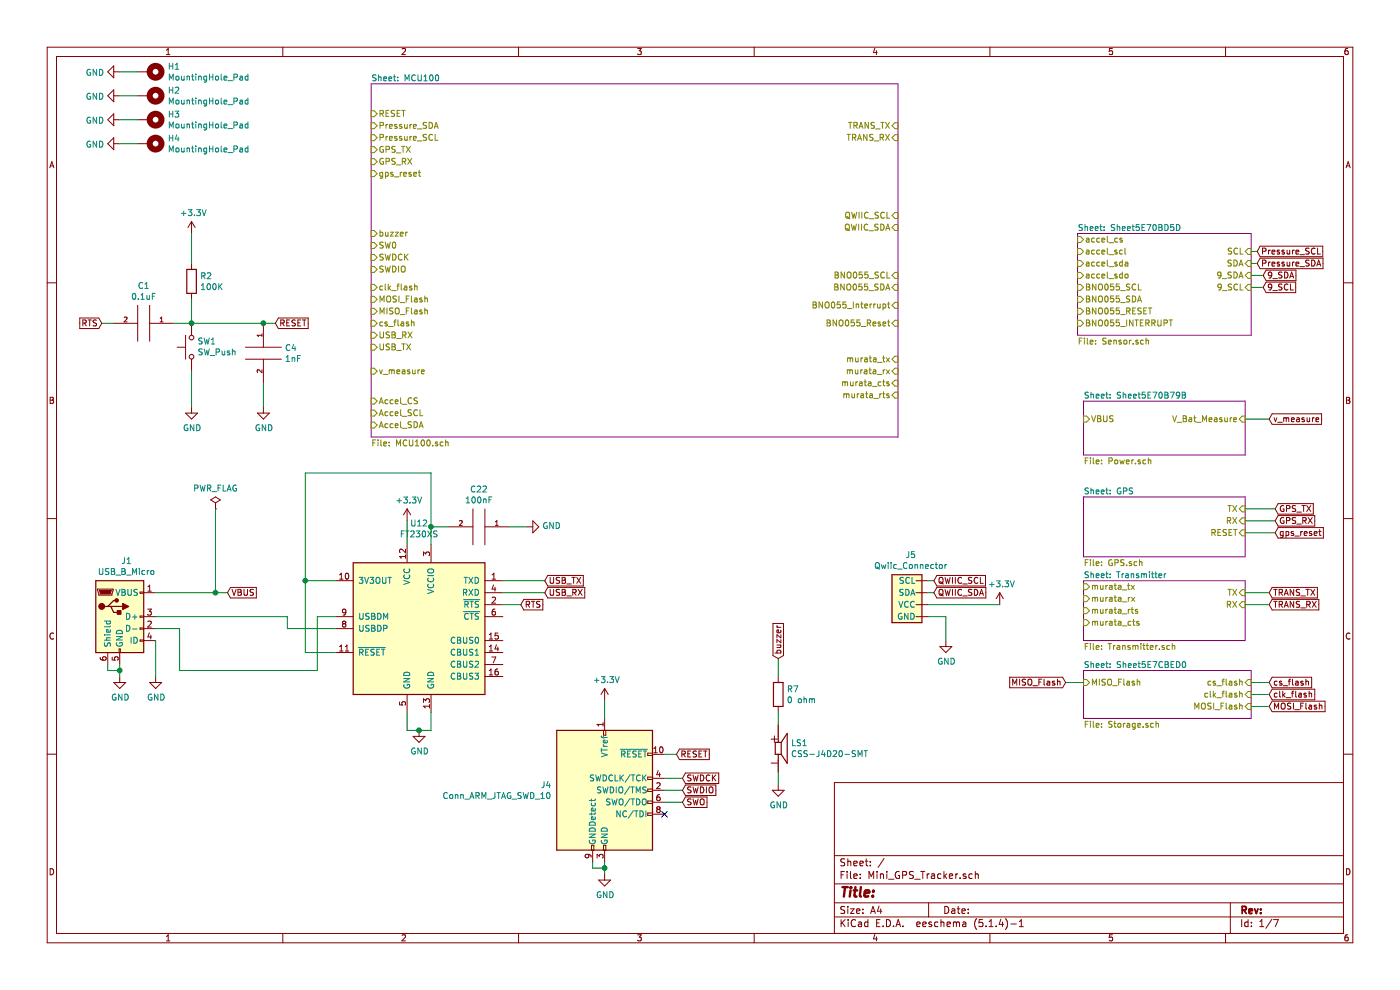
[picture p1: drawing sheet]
EESchema Schematic File Version 4
LIBS:Mini_GPS_Tracker-cache
EELAYER 30 0
EELAYER END
$Descr A4 11693 8268
encoding utf-8
Sheet 1 7
Title ""
Date ""
Rev ""
Comp ""
Comment1 ""
Comment2 ""
Comment3 ""
Comment4 ""
$EndDescr
Text GLabel 850  2700 0    50   Input ~ 0
RTS
Text GLabel 2300 2700 2    50   Input ~ 0
RESET
$Comp
L pspice:CAP C1
U 1 1
P 1200 2700
F 0 "C1" V 885 2700 50  0000 C CNN
F 1 "0.1uF" V 976 2700 50  0000 C CNN
F 2 "Capacitor_SMD:C_0805_2012Metric_Pad1.15x1.40mm_HandSolder" H 1200 2700 50  0001 C CNN
F 3 "~" H 1200 2700 50  0001 C CNN
	1    1200 2700
	0    1    1    0   
$EndComp
$Comp
L pspice:CAP C4
U 1 1
P 2200 2950
F 0 "C4" H 2378 2996 50  0000 L CNN
F 1 "1nF" H 2378 2905 50  0000 L CNN
F 2 "Capacitor_SMD:C_0805_2012Metric_Pad1.15x1.40mm_HandSolder" H 2200 2950 50  0001 C CNN
F 3 "~" H 2200 2950 50  0001 C CNN
	1    2200 2950
	1    0    0    -1  
$EndComp
$Comp
L Switch:SW_Push SW1
U 1 1
P 1600 2900
F 0 "SW1" V 1646 2852 50  0000 R CNN
F 1 "SW_Push" V 1555 2852 50  0000 R CNN
F 2 "Sparkfun-Artemis:SW_TL1015AF160QG" H 1600 3100 50  0001 C CNN
F 3 "~" H 1600 3100 50  0001 C CNN
	1    1600 2900
	0    -1   -1   0   
$EndComp
$Comp
L power:GND #PWR04
U 1 1
P 1600 3400
F 0 "#PWR04" H 1600 3150 50  0001 C CNN
F 1 "GND" H 1605 3227 50  0000 C CNN
F 2 "" H 1600 3400 50  0001 C CNN
F 3 "" H 1600 3400 50  0001 C CNN
	1    1600 3400
	1    0    0    -1  
$EndComp
$Comp
L power:GND #PWR08
U 1 1
P 2200 3400
F 0 "#PWR08" H 2200 3150 50  0001 C CNN
F 1 "GND" H 2205 3227 50  0000 C CNN
F 2 "" H 2200 3400 50  0001 C CNN
F 3 "" H 2200 3400 50  0001 C CNN
	1    2200 3400
	1    0    0    -1  
$EndComp
$Comp
L Device:R R2
U 1 1
P 1600 2350
F 0 "R2" H 1670 2396 50  0000 L CNN
F 1 "100K" H 1670 2305 50  0000 L CNN
F 2 "Resistor_SMD:R_0805_2012Metric_Pad1.15x1.40mm_HandSolder" V 1530 2350 50  0001 C CNN
F 3 "~" H 1600 2350 50  0001 C CNN
	1    1600 2350
	1    0    0    -1  
$EndComp
Wire Wire Line
	850  2700 950  2700
Wire Wire Line
	1450 2700 1600 2700
Wire Wire Line
	1600 2500 1600 2700
Connection ~ 1600 2700
Wire Wire Line
	1600 2200 1600 1950
Wire Wire Line
	2200 2700 1600 2700
Wire Wire Line
	2200 2700 2300 2700
Connection ~ 2200 2700
Wire Wire Line
	1600 3100 1600 3400
Wire Wire Line
	2200 3200 2200 3400
$Comp
L power:GND #PWR02
U 1 1
P 1000 5650
F 0 "#PWR02" H 1000 5400 50  0001 C CNN
F 1 "GND" H 1005 5477 50  0000 C CNN
F 2 "" H 1000 5650 50  0001 C CNN
F 3 "" H 1000 5650 50  0001 C CNN
	1    1000 5650
	1    0    0    -1  
$EndComp
Wire Wire Line
	1000 5650 1000 5600
$Comp
L power:+3.3V #PWR03
U 1 1
P 1600 1950
F 0 "#PWR03" H 1600 1800 50  0001 C CNN
F 1 "+3.3V" H 1615 2123 50  0000 C CNN
F 2 "" H 1600 1950 50  0001 C CNN
F 3 "" H 1600 1950 50  0001 C CNN
	1    1600 1950
	1    0    0    -1  
$EndComp
Text GLabel 10650 4250 2    50   Input ~ 0
GPS_TX
Text GLabel 10650 4350 2    50   Input ~ 0
GPS_RX
Wire Wire Line
	10400 4350 10650 4350
Wire Wire Line
	10400 4250 10650 4250
$Sheet
S 9000 1950 1450 850 
U 5E70BD5E
F0 "Sheet5E70BD5D" 50
F1 "Sensor.sch" 50
F2 "SCL" I R 10450 2100 50 
F3 "SDA" I R 10450 2200 50 
F4 "9_SDA" I R 10450 2300 50 
F5 "9_SCL" I R 10450 2400 50 
F6 "accel_cs" I L 9000 2000 50 
F7 "accel_scl" I L 9000 2100 50 
F8 "accel_sda" I L 9000 2200 50 
F9 "accel_sdo" I L 9000 2300 50 
F10 "BNO055_SCL" I L 9000 2400 50 
F11 "BNO055_SDA" I L 9000 2500 50 
F12 "BNO055_RESET" I L 9000 2600 50 
F13 "BNO055_INTERRUPT" I L 9000 2700 50 
$EndSheet
Wire Wire Line
	10450 2200 10500 2200
Wire Wire Line
	10450 2100 10500 2100
Text GLabel 10500 2200 2    50   Input ~ 0
Pressure_SDA
Text GLabel 10500 2100 2    50   Input ~ 0
Pressure_SCL
Wire Wire Line
	10400 5050 10600 5050
Wire Wire Line
	10400 4950 10600 4950
Text GLabel 10600 5050 2    50   Input ~ 0
TRANS_RX
Text GLabel 10600 4950 2    50   Input ~ 0
TRANS_TX
$Sheet
S 9050 3350 1350 450 
U 5E70B79C
F0 "Sheet5E70B79B" 50
F1 "Power.sch" 50
F2 "V_Bat_Measure" I R 10400 3500 50 
F3 "VBUS" I L 9050 3500 50 
$EndSheet
$Sheet
S 9050 4150 1350 500 
U 5E70A878
F0 "GPS" 50
F1 "GPS.sch" 50
F2 "TX" I R 10400 4250 50 
F3 "RX" I R 10400 4350 50 
F4 "RESET" I R 10400 4450 50 
$EndSheet
$Sheet
S 9050 4850 1350 500 
U 5E70A48E
F0 "Transmitter" 50
F1 "Transmitter.sch" 50
F2 "TX" I R 10400 4950 50 
F3 "RX" I R 10400 5050 50 
F4 "murata_tx" I L 9050 4900 50 
F5 "murata_rx" I L 9050 5000 50 
F6 "murata_rts" I L 9050 5100 50 
F7 "murata_cts" I L 9050 5200 50 
$EndSheet
Text GLabel 10600 3500 2    50   Input ~ 0
v_measure
Text GLabel 10650 4450 2    50   Input ~ 0
gps_reset
Wire Wire Line
	10400 3500 10600 3500
Wire Wire Line
	10400 4450 10650 4450
Connection ~ 1000 5600
Wire Wire Line
	1000 5600 1000 5550
Text GLabel 10550 2300 2    50   Input ~ 0
9_SDA
Text GLabel 10550 2400 2    50   Input ~ 0
9_SCL
Wire Wire Line
	10450 2300 10550 2300
Wire Wire Line
	10450 2400 10550 2400
$Comp
L power:GND #PWR0108
U 1 1
P 1000 600
F 0 "#PWR0108" H 1000 350 50  0001 C CNN
F 1 "GND" V 1005 472 50  0000 R CNN
F 2 "" H 1000 600 50  0001 C CNN
F 3 "" H 1000 600 50  0001 C CNN
	1    1000 600 
	0    1    1    0   
$EndComp
$Comp
L power:GND #PWR0109
U 1 1
P 1000 800
F 0 "#PWR0109" H 1000 550 50  0001 C CNN
F 1 "GND" V 1005 672 50  0000 R CNN
F 2 "" H 1000 800 50  0001 C CNN
F 3 "" H 1000 800 50  0001 C CNN
	1    1000 800 
	0    1    1    0   
$EndComp
$Comp
L power:GND #PWR0110
U 1 1
P 1000 1000
F 0 "#PWR0110" H 1000 750 50  0001 C CNN
F 1 "GND" V 1005 872 50  0000 R CNN
F 2 "" H 1000 1000 50  0001 C CNN
F 3 "" H 1000 1000 50  0001 C CNN
	1    1000 1000
	0    1    1    0   
$EndComp
$Comp
L power:GND #PWR0111
U 1 1
P 1000 1200
F 0 "#PWR0111" H 1000 950 50  0001 C CNN
F 1 "GND" V 1005 1072 50  0000 R CNN
F 2 "" H 1000 1200 50  0001 C CNN
F 3 "" H 1000 1200 50  0001 C CNN
	1    1000 1200
	0    1    1    0   
$EndComp
$Comp
L Mechanical:MountingHole_Pad H1
U 1 1
P 1250 600
F 0 "H1" V 1204 750 50  0000 L CNN
F 1 "MountingHole_Pad" V 1295 750 50  0000 L CNN
F 2 "MountingHole:MountingHole_3.2mm_M3" H 1250 600 50  0001 C CNN
F 3 "~" H 1250 600 50  0001 C CNN
	1    1250 600 
	0    1    1    0   
$EndComp
$Comp
L Mechanical:MountingHole_Pad H2
U 1 1
P 1250 800
F 0 "H2" V 1204 950 50  0000 L CNN
F 1 "MountingHole_Pad" V 1295 950 50  0000 L CNN
F 2 "MountingHole:MountingHole_3.2mm_M3" H 1250 800 50  0001 C CNN
F 3 "~" H 1250 800 50  0001 C CNN
	1    1250 800 
	0    1    1    0   
$EndComp
$Comp
L Mechanical:MountingHole_Pad H3
U 1 1
P 1250 1000
F 0 "H3" V 1204 1150 50  0000 L CNN
F 1 "MountingHole_Pad" V 1295 1150 50  0000 L CNN
F 2 "MountingHole:MountingHole_3.2mm_M3" H 1250 1000 50  0001 C CNN
F 3 "~" H 1250 1000 50  0001 C CNN
	1    1250 1000
	0    1    1    0   
$EndComp
$Comp
L Mechanical:MountingHole_Pad H4
U 1 1
P 1250 1200
F 0 "H4" V 1204 1350 50  0000 L CNN
F 1 "MountingHole_Pad" V 1295 1350 50  0000 L CNN
F 2 "MountingHole:MountingHole_3.2mm_M3" H 1250 1200 50  0001 C CNN
F 3 "~" H 1250 1200 50  0001 C CNN
	1    1250 1200
	0    1    1    0   
$EndComp
Wire Wire Line
	1000 600  1150 600 
Wire Wire Line
	1000 800  1150 800 
Wire Wire Line
	1000 1000 1150 1000
Wire Wire Line
	1000 1200 1150 1200
$Sheet
S 9050 5600 1400 400 
U 5E7CBED1
F0 "Sheet5E7CBED0" 50
F1 "Storage.sch" 50
F2 "cs_flash" I R 10450 5700 50 
F3 "clk_flash" I R 10450 5800 50 
F4 "MOSI_Flash" I R 10450 5900 50 
F5 "MISO_Flash" I L 9050 5700 50 
$EndSheet
Text GLabel 8900 5700 0    50   Input ~ 0
MISO_Flash
Text GLabel 10600 5900 2    50   Input ~ 0
MOSI_Flash
Text GLabel 10600 5800 2    50   Input ~ 0
clk_flash
Text GLabel 10600 5700 2    50   Input ~ 0
cs_flash
Wire Wire Line
	8900 5700 9050 5700
Wire Wire Line
	10450 5700 10600 5700
Wire Wire Line
	10450 5800 10600 5800
Wire Wire Line
	10450 5900 10600 5900
$Comp
L Mini_GPS_Tracker-rescue:CSS-J4D20-SMT-Sparkfun_Artemis-Mini_GPS_Tracker-rescue LS1
U 1 1
P 6500 6250
F 0 "LS1" H 6605 6296 50  0000 L CNN
F 1 "CSS-J4D20-SMT" H 6605 6205 50  0000 L CNN
F 2 "Sparkfun-Artemis:CUI_CSS-J4D20-SMT" H 6500 6250 50  0001 L BNN
F 3 "CUI" H 6500 6250 50  0001 L BNN
F 4 "None" H 6500 6250 50  0001 L BNN "Field4"
F 5 "CSS-J4D20-SMT" H 6500 6250 50  0001 L BNN "Field5"
F 6 "Unavailable" H 6500 6250 50  0001 L BNN "Field6"
F 7 "8.5 mm, 3.6 V, 90 dB, Surface Mount _SMT_, Magnetic Audio Transducer Buzzer" H 6500 6250 50  0001 L BNN "Field7"
F 8 "None" H 6500 6250 50  0001 L BNN "Field8"
	1    6500 6250
	1    0    0    -1  
$EndComp
$Comp
L Device:R R7
U 1 1
P 6500 5800
F 0 "R7" H 6570 5846 50  0000 L CNN
F 1 "0 ohm" H 6570 5755 50  0000 L CNN
F 2 "Resistor_SMD:R_0805_2012Metric_Pad1.15x1.40mm_HandSolder" V 6430 5800 50  0001 C CNN
F 3 "~" H 6500 5800 50  0001 C CNN
	1    6500 5800
	1    0    0    -1  
$EndComp
$Comp
L power:GND #PWR0116
U 1 1
P 6500 6550
F 0 "#PWR0116" H 6500 6300 50  0001 C CNN
F 1 "GND" H 6505 6377 50  0000 C CNN
F 2 "" H 6500 6550 50  0001 C CNN
F 3 "" H 6500 6550 50  0001 C CNN
	1    6500 6550
	1    0    0    -1  
$EndComp
Wire Wire Line
	6500 6450 6500 6550
Wire Wire Line
	6500 6050 6500 5950
Text GLabel 6500 5500 1    50   Input ~ 0
buzzer
Wire Wire Line
	6500 5500 6500 5650
$Comp
L power:PWR_FLAG #FLG0104
U 1 1
P 1800 4250
F 0 "#FLG0104" H 1800 4325 50  0001 C CNN
F 1 "PWR_FLAG" H 1800 4423 50  0000 C CNN
F 2 "" H 1800 4250 50  0001 C CNN
F 3 "~" H 1800 4250 50  0001 C CNN
	1    1800 4250
	1    0    0    -1  
$EndComp
$Comp
L power:+3.3V #PWR030
U 1 1
P 5050 5850
F 0 "#PWR030" H 5050 5700 50  0001 C CNN
F 1 "+3.3V" H 5065 6023 50  0000 C CNN
F 2 "" H 5050 5850 50  0001 C CNN
F 3 "" H 5050 5850 50  0001 C CNN
	1    5050 5850
	1    0    0    -1  
$EndComp
Wire Wire Line
	5050 6000 5050 5850
$Comp
L Connector:Conn_ARM_JTAG_SWD_10 J4
U 1 1
P 5050 6600
F 0 "J4" H 4607 6646 50  0000 R CNN
F 1 "Conn_ARM_JTAG_SWD_10" H 4607 6555 50  0000 R CNN
F 2 "Connector_PinHeader_2.54mm:PinHeader_2x05_P2.54mm_Vertical" H 5050 6600 50  0001 C CNN
F 3 "http://infocenter.arm.com/help/topic/com.arm.doc.ddi0314h/DDI0314H_coresight_components_trm.pdf" V 4700 5350 50  0001 C CNN
	1    5050 6600
	1    0    0    -1  
$EndComp
NoConn ~ 5550 6800
Wire Wire Line
	5550 6700 5700 6700
Wire Wire Line
	5550 6600 5700 6600
Wire Wire Line
	5550 6500 5700 6500
Wire Wire Line
	5550 6300 5650 6300
Text GLabel 5700 6500 2    50   Input ~ 0
SWDCK
Text GLabel 5700 6600 2    50   Input ~ 0
SWDIO
Text GLabel 5650 6300 2    50   Input ~ 0
RESET
Text GLabel 5700 6700 2    50   Input ~ 0
SWO
Wire Wire Line
	5050 7250 5050 7300
Connection ~ 5050 7250
Wire Wire Line
	4950 7250 5050 7250
Wire Wire Line
	4950 7200 4950 7250
Wire Wire Line
	5050 7200 5050 7250
$Comp
L power:GND #PWR031
U 1 1
P 5050 7300
F 0 "#PWR031" H 5050 7050 50  0001 C CNN
F 1 "GND" H 5055 7127 50  0000 C CNN
F 2 "" H 5050 7300 50  0001 C CNN
F 3 "" H 5050 7300 50  0001 C CNN
	1    5050 7300
	1    0    0    -1  
$EndComp
$Comp
L Interface_USB:FT230XS U12
U 1 1
P 3500 5250
F 0 "U12" H 3500 6131 50  0000 C CNN
F 1 "FT230XS" H 3500 6040 50  0000 C CNN
F 2 "Package_SO:SSOP-16_3.9x4.9mm_P0.635mm" H 4500 4650 50  0001 C CNN
F 3 "https://www.ftdichip.com/Support/Documents/DataSheets/ICs/DS_FT230X.pdf" H 3500 5250 50  0001 C CNN
	1    3500 5250
	1    0    0    -1  
$EndComp
$Comp
L power:GND #PWR0130
U 1 1
P 3500 6100
F 0 "#PWR0130" H 3500 5850 50  0001 C CNN
F 1 "GND" H 3505 5927 50  0000 C CNN
F 2 "" H 3500 6100 50  0001 C CNN
F 3 "" H 3500 6100 50  0001 C CNN
	1    3500 6100
	1    0    0    -1  
$EndComp
Wire Wire Line
	3400 5950 3400 6100
Wire Wire Line
	3400 6100 3500 6100
Wire Wire Line
	3500 6100 3600 6100
Wire Wire Line
	3600 6100 3600 5950
Connection ~ 3500 6100
Text GLabel 4350 5050 2    50   Input ~ 0
RTS
Wire Wire Line
	4200 5050 4350 5050
Text GLabel 4550 4950 2    50   Input ~ 0
USB_RX
Text GLabel 4550 4850 2    50   Input ~ 0
USB_TX
Wire Wire Line
	4200 4850 4550 4850
Wire Wire Line
	4200 4950 4550 4950
$Comp
L power:+3.3V #PWR0131
U 1 1
P 3400 4350
F 0 "#PWR0131" H 3400 4200 50  0001 C CNN
F 1 "+3.3V" H 3415 4523 50  0000 C CNN
F 2 "" H 3400 4350 50  0001 C CNN
F 3 "" H 3400 4350 50  0001 C CNN
	1    3400 4350
	1    0    0    -1  
$EndComp
Wire Wire Line
	3400 4550 3400 4350
$Comp
L pspice:CAP C22
U 1 1
P 4000 4400
F 0 "C22" V 3685 4400 50  0000 C CNN
F 1 "100nF" V 3776 4400 50  0000 C CNN
F 2 "" H 4000 4400 50  0001 C CNN
F 3 "~" H 4000 4400 50  0001 C CNN
	1    4000 4400
	0    1    1    0   
$EndComp
$Comp
L power:GND #PWR0132
U 1 1
P 4400 4400
F 0 "#PWR0132" H 4400 4150 50  0001 C CNN
F 1 "GND" V 4405 4272 50  0000 R CNN
F 2 "" H 4400 4400 50  0001 C CNN
F 3 "" H 4400 4400 50  0001 C CNN
	1    4400 4400
	0    -1   -1   0   
$EndComp
Wire Wire Line
	4250 4400 4400 4400
Wire Wire Line
	2800 5450 2550 5450
Wire Wire Line
	2550 5450 2550 4850
Wire Wire Line
	2550 3950 3600 3950
Wire Wire Line
	3600 3950 3600 4400
Wire Wire Line
	3750 4400 3600 4400
Connection ~ 3600 4400
Wire Wire Line
	3600 4400 3600 4550
Wire Wire Line
	2800 4850 2550 4850
Connection ~ 2550 4850
Wire Wire Line
	2550 4850 2550 3950
$Comp
L SparkFun_SchematicComponents:Qwiic_Connector J5
U 1 1
P 7550 5000
F 0 "J5" H 7607 5367 50  0000 C CNN
F 1 "Qwiic_Connector" H 7607 5276 50  0000 C CNN
F 2 "SPARKX_1X04_1MM_RA" H 7530 5100 20  0001 C CNN
F 3 "" H 7500 4950 60  0001 C CNN
	1    7550 5000
	1    0    0    -1  
$EndComp
$Comp
L power:GND #PWR07
U 1 1
P 7900 5350
F 0 "#PWR07" H 7900 5100 50  0001 C CNN
F 1 "GND" H 7905 5177 50  0000 C CNN
F 2 "" H 7900 5350 50  0001 C CNN
F 3 "" H 7900 5350 50  0001 C CNN
	1    7900 5350
	1    0    0    -1  
$EndComp
$Comp
L power:+3.3V #PWR09
U 1 1
P 8350 5050
F 0 "#PWR09" H 8350 4900 50  0001 C CNN
F 1 "+3.3V" H 8365 5223 50  0000 C CNN
F 2 "" H 8350 5050 50  0001 C CNN
F 3 "" H 8350 5050 50  0001 C CNN
	1    8350 5050
	1    0    0    -1  
$EndComp
Wire Wire Line
	7750 5150 7900 5150
Wire Wire Line
	7900 5150 7900 5350
Wire Wire Line
	7750 5050 8350 5050
Text GLabel 7800 4850 2    50   Input ~ 0
QWIIC_SCL
Text GLabel 7800 4950 2    50   Input ~ 0
QWIIC_SDA
Wire Wire Line
	7750 4850 7800 4850
Wire Wire Line
	7750 4950 7800 4950
Wire Wire Line
	900  5550 900  5600
Wire Wire Line
	900  5600 1000 5600
Text GLabel 1900 4950 2    50   Input ~ 0
VBUS
Wire Wire Line
	1800 4250 1800 4950
Connection ~ 1800 4950
Wire Wire Line
	1800 4950 1900 4950
Wire Wire Line
	1300 4950 1800 4950
$Comp
L Connector:USB_B_Micro J1
U 1 1
P 1000 5150
F 0 "J1" H 1057 5617 50  0000 C CNN
F 1 "USB_B_Micro" H 1057 5526 50  0000 C CNN
F 2 "" H 1150 5100 50  0001 C CNN
F 3 "~" H 1150 5100 50  0001 C CNN
	1    1000 5150
	1    0    0    -1  
$EndComp
$Comp
L power:GND #PWR01
U 1 1
P 1300 5650
F 0 "#PWR01" H 1300 5400 50  0001 C CNN
F 1 "GND" H 1305 5477 50  0000 C CNN
F 2 "" H 1300 5650 50  0001 C CNN
F 3 "" H 1300 5650 50  0001 C CNN
	1    1300 5650
	1    0    0    -1  
$EndComp
Wire Wire Line
	1300 5350 1300 5650
Wire Wire Line
	1300 5150 2400 5150
Wire Wire Line
	2400 5150 2400 5250
Wire Wire Line
	2400 5250 2800 5250
Wire Wire Line
	2800 5150 2650 5150
Wire Wire Line
	2650 5150 2650 5600
Wire Wire Line
	2650 5600 1500 5600
Wire Wire Line
	1500 5600 1500 5250
Wire Wire Line
	1500 5250 1300 5250
$Sheet
S 3100 700  4400 2950
U 5EA0B5A0
F0 "MCU100" 50
F1 "MCU100.sch" 50
F2 "RESET" I L 3100 950 50 
F3 "Pressure_SDA" I L 3100 1050 50 
F4 "Pressure_SCL" I L 3100 1150 50 
F5 "GPS_TX" I L 3100 1250 50 
F6 "GPS_RX" I L 3100 1350 50 
F7 "Accel_CS" I L 3100 3350 50 
F8 "Accel_SCL" I L 3100 3450 50 
F9 "Accel_SDA" I L 3100 3550 50 
F10 "buzzer" I L 3100 1950 50 
F11 "SW0" I L 3100 2050 50 
F12 "cs_flash" I L 3100 2700 50 
F13 "gps_reset" I L 3100 1450 50 
F14 "SWDCK" I L 3100 2150 50 
F15 "SWDIO" I L 3100 2250 50 
F16 "MOSI_Flash" I L 3100 2500 50 
F17 "MISO_Flash" I L 3100 2600 50 
F18 "USB_RX" I L 3100 2800 50 
F19 "clk_flash" I L 3100 2400 50 
F20 "v_measure" I L 3100 3100 50 
F21 "TRANS_TX" I R 7500 1050 50 
F22 "TRANS_RX" I R 7500 1150 50 
F23 "QWIIC_SCL" I R 7500 1800 50 
F24 "QWIIC_SDA" I R 7500 1900 50 
F25 "USB_TX" I L 3100 2900 50 
F26 "BNO055_SCL" I R 7500 2300 50 
F27 "BNO055_SDA" I R 7500 2400 50 
F28 "BNO055_Interrupt" I R 7500 2550 50 
F29 "BNO055_Reset" I R 7500 2700 50 
F30 "murata_tx" I R 7500 3000 50 
F31 "murata_rx" I R 7500 3100 50 
F32 "murata_cts" I R 7500 3200 50 
F33 "murata_rts" I R 7500 3300 50 
$EndSheet
$EndSCHEMATC
